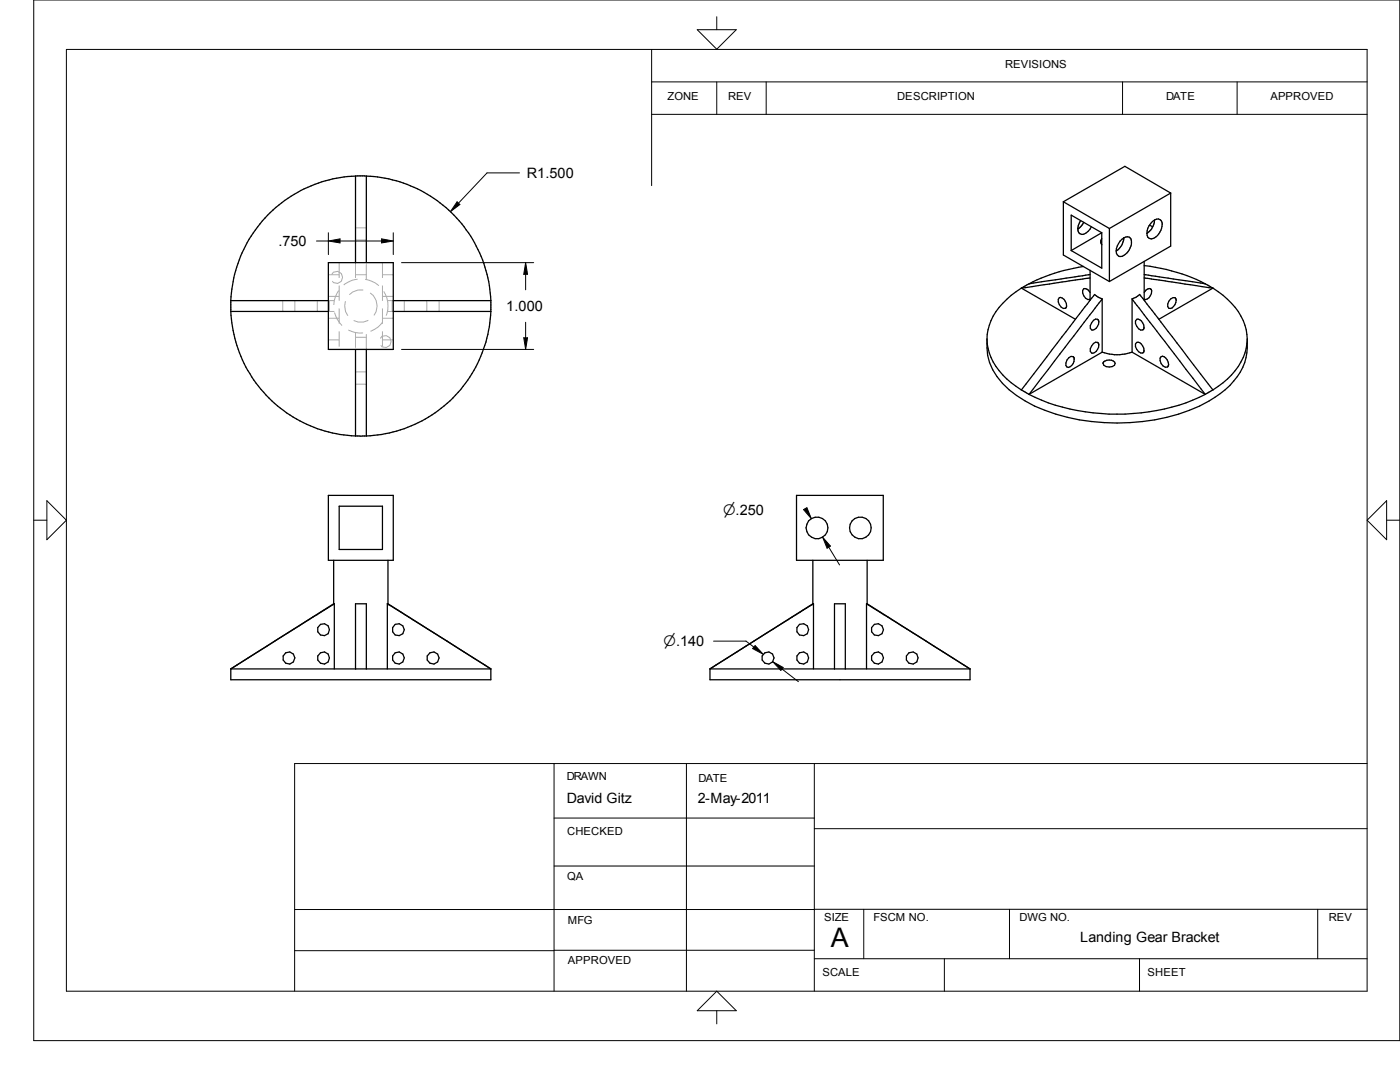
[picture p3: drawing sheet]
<svg xmlns="http://www.w3.org/2000/svg" width="279mm" height="216mm" viewBox="0 0 279 216" stroke-linecap="round" stroke-linejoin="round" font-family="sans-serif">
<g fill="none" stroke="#000" stroke-width=".25">
<path d="M71 35.1v17.3M71 35.1h2.1M71 35.1a25.9 25.9 0 0 0-24.9 24.9M73.1 35.1v17.3M73.1 35.1a25.9 25.9 0 0 1 24.9 24.9M233.6 38.5l-9.1-5.3-12.3 7.1M233.6 38.5v10.6l-12.2 7.1M233.6 38.5l-12.2 7.1M46.1 60v2.1M46.1 60h19.4M65.5 52.4h13v17.3h-13zM78.5 60h19.5"/>
<path d="M98 60v2.1M203.8 57.5a13.4 13.4 0 0 0-6.8 9.2v.9M203.8 57.5l10.8 6.2M205.4 56.6l-1.6 .9M211.4 59.4a1.36 1.36 0 0 1 1.2 2.1 1.39 1.39 0 0 1-1.4-1.8zM212.2 40.3l9.2 5.3M212.2 40.3v10.6l9.2 5.3M215.6 44a1.91 1.91 0 0 0 0 2.7 1.95 1.95 0 0 0 2.2-1.4M216.2 53.2a34.7 34.7 0 0 0-10.8 3.4M216.3 44.4l-.5 .7-.7 .6M217.5 59.7h.1M217.6 54.8l-12.2 1.8"/>
<path d="M217.6 55.5l-13.8 2M217.6 53.9v6M217.6 58.4l-.7-.7-.6-.1a1.42 1.42 0 0 0 1.2 2.1M219.9 47.6l-.2 .4 .2 .9M219.9 46.4l-6.1-3.5v7.1M219.9 46.4l-6.1 3.6M219.9 46.4v7.1l-6.1-3.5M220 59.6l-1.6-.8-14.6 19M220 59.6v10.7M220 59.6l-14.6 19.1M221.4 45.6v10.6M224.3 47.5a.89 .89 0 0 1 1-.2 .89 .89 0 0 1 .5 .8 2.82 2.82 0 0 1-2.4 3.1 1.04 1.04 0 0 1-.6-1.1"/>
<path d="M224.3 47.5a3.5 3.5 0 0 0-1.5 2.6M224.3 47.5a3.2 3.2 0 0 1-1.5 2.6M225.9 59.6l1.6-.8 14.6 19M225.9 59.6v10.7M225.9 59.6l14.6 19.1M228.3 58.4a.88 .88 0 0 1 1.5-.6 1.57 1.57 0 0 1-1.5 1.9M228.3 53a35.9 35.9 0 0 1 12.2 3.6M228.3 52.2v7.7M228.3 54.8l12.2 1.8M228.3 55.5l13.8 2M229.4 44.9l.6 .4M230.4 43.9a1 1 0 0 1 1.3 0 1 1 0 0 1 .2 1.3 2.62 2.62 0 0 1-2.3 2.4 .86 .86 0 0 1-.7-1"/>
<path d="M230.4 43.9a3.2 3.2 0 0 0-1.5 2.7M230.4 43.9a3.3 3.3 0 0 1-1.5 2.7M233.6 59.6l.5-.2 .5 .1a1.6 1.6 0 0 1-1 2.1l-.3-.1a1.36 1.36 0 0 1 .3-1.9zM240.5 56.6l1.6 .9M242.1 57.5l-10.8 6.2M242.1 57.5a13.8 13.8 0 0 1 6.6 8.3l.2 1.8M46.1 62.1h19.4M46.1 62.1a26 26 0 0 0 24.9 24.9M71 69.7v17.3M73.1 69.7v17.3M78.5 62.1h19.5M98 62.1a26 26 0 0 1-24.9 24.9"/>
<path d="M197 67.6a11.2 11.2 0 0 0 4.4 10.2 32.3 32.3 0 0 0 19 6.5 38.6 38.6 0 0 0 20.9-4.3 14.4 14.4 0 0 0 7.4-8.6l.2-2v-1.8M197 67.6a11.4 11.4 0 0 0 4.8 8.8l2 1.4M203.8 77.8l1.6 .9M205.4 78.7a41 41 0 0 0 35.1 0M213.3 71.4l.4-.3 .5 .1a1.48 1.48 0 0 1-1 2.1l-.3-.1a1.37 1.37 0 0 1 .4-1.8zM218.2 63.9l.5-.2h.3l.2 .2a1.53 1.53 0 0 1-1.4 1.9 1.31 1.31 0 0 1 .4-1.9zM218.2 68.5l.5-.2h.3a.96 .96 0 0 1 0 1.4 1.11 1.11 0 0 1-1.2 .7 1.31 1.31 0 0 1 .4-1.9zM220 70.3a8.8 8.8 0 0 0 5.9 0M220 70.3l-14.6 8.4M220.2 72.3a1.53 1.53 0 0 1 2.3 .2 1.38 1.38 0 0 1-2.2 .4l-.2-.4zM225.9 70.3l14.6 8.4M226.9 63.7a1.36 1.36 0 0 1 1.1 2.1 1.43 1.43 0 0 1-1.4-1.7z"/>
<path d="M226.9 68.3a1.48 1.48 0 0 1 1.4 1.8l-.1 .2a1.27 1.27 0 0 1-1.4-.5 1.27 1.27 0 0 1 .1-1.5zM231.7 71.2a1.15 1.15 0 0 1 1.4 1.1l.1 .5-.2 .4a1.38 1.38 0 0 1-1.3-2zM242.1 77.8l-1.6 .9M248.9 67.6a12 12 0 0 1-5.8 9.5l-1 .7M65.5 98.8h13v13h-13zM71 87h2.1M159 98.8h17.3v13h-17.3zM66.6 111.8v8.7M67.7 101h8.6v8.6h-8.6zM77.4 111.8v8.7M162.2 111.8v8.7M173.1 111.8v8.7"/>
<path d="M46.1 133.5h51.9M46.1 133.5v2.1h51.9v-2.1M54.8 127.9l-8.7 5.6M66.6 120.5l-20.5 13M66.6 120.5h.1M66.7 120.5l-10.5 6.5M66.7 120.5v13M71 133.5v-13h2.1v13M77.3 120.5h.1M77.3 120.5v13M77.3 120.5l9.2 5.7M77.4 120.5l20.6 13"/>
<path d="M87.8 127l3 1.9M94.5 131.3l3.5 2.2M141.7 133.5h51.9M141.7 133.5v2.1h51.9v-2.1M147.1 130l-5.4 3.5M150.5 127.9l-1.7 1M162.2 120.5h.1M162.2 120.5l-20.5 13M162.3 120.5l-9.2 5.7M162.3 120.5v13M166.5 133.5v-13h2.2v13M172.9 120.5h.2"/>
<path d="M172.9 120.5v13M172.9 120.5l15.3 9.5M173.1 120.5l20.5 13"/>
<circle cx="163.1" cy="105.3" r="2.17"/>
<circle cx="171.7" cy="105.3" r="2.17"/>
<circle cx="57.6" cy="131.3" r="1.2"/>
<circle cx="64.5" cy="125.6" r="1.21"/>
<circle cx="64.6" cy="131.3" r="1.22"/>
<circle cx="79.5" cy="125.7" r="1.2"/>
<circle cx="79.5" cy="131.3" r="1.2"/>
<circle cx="86.4" cy="131.3" r="1.22"/>
<circle cx="153.3" cy="131.3" r="1.22"/>
<circle cx="160.2" cy="125.6" r="1.21"/>
<circle cx="160.2" cy="131.3" r="1.22"/>
<circle cx="175.1" cy="125.6" r="1.21"/>
<circle cx="175.1" cy="131.3" r="1.22"/>
<circle cx="182" cy="131.3" r="1.22"/>
</g>
<g fill="none" stroke="#aaa" stroke-width=".2" stroke-dasharray="3 1.5" stroke-linecap="butt">
<path d="M65.5 54.8h2.2M65.5 59.1h2.2M66.7 60h-1.2M67.7 52.4v17.3M68.4 55.3l-.3-.7-.7-.5-.9 .2-.5 .6v.9l.5 .6 .9 .2 .7-.5 .3-.8M71 45.5h2.1M71 52.4h2.1M71 52.4v3.4M71 47.9h2.1M71 54.8h2.1M73.1 55.8v-3.4M76.3 54.8h2.2"/>
<path d="M76.3 59.1h2.2M76.3 52.4v17.3M78.3 60v2.1M78.5 60h-1.2M80.7 60v2.1M85.2 60v2.1M87.6 60v2.1M56.4 62.1v-2.1M58.8 62.1v-2.1M63.3 62.1v-2.1M65.5 63.5h2.2M65.5 62.1h1.2"/>
<path d="M65.5 67.8h2.2M65.7 62.1v-2.1M71 66.3v3.4M73.1 67.3h-2.1M73.1 69.7v-3.4M73.1 69.7h-2.1M73.1 74.2h-2.1M73.1 76.7h-2.1M75.3 61a3.2 3.2 0 0 0-4.5-3 3.2 3.2 0 0 0-1 5.4 3.2 3.2 0 0 0 5.3-1.2l.2-1.2M76.3 63.5h2.2M76.3 67.8h2.2M77.3 62.1h1.2"/>
<path d="M77.4 61a5.4 5.4 0 0 0-7.7-4.8 5.4 5.4 0 0 0-1.2 9 5.4 5.4 0 0 0 8.7-2.6l.2-1.6M78.1 68.2l-.3-.8-.7-.4-.9 .1-.5 .6v.9l.5 .6 .9 .1 .7-.4 .3-.7"/>
</g>
<g fill="none" stroke="#000" stroke-width=".2">
<path d="M6.7 0h272.7v207.6h-272.7zM13.3 9.9h259.5v187.9h-259.5zM130 16.3h142.8M130 9.9v27.1M139.1 5.9h7.8l-3.9 3.9zM143 3.3v2.6M143 16.3v6.5M152.9 16.3v6.5M224 16.3v6.5M246.9 16.3v6.5M103.7 34.5h-6.5l-5.7 6.1M130 22.8h142.8"/>
<path d="M63.2 48.1h2.3M65.5 46.4v4.4M65.5 48.1l2.4-.4v.8zM67.9 48.1h8.3M76.2 47.7l2.3 .4-2.3 .4zM78.5 46.4v4.4M80.1 52.4h26.4M91.2 40.3l.6 .5-1.9 1.4zM104.9 52.4l.4 2.3h-.8zM104.9 54.7v3.1M80.1 69.7h26.4M104.5 67.4h.8l-.4 2.3z"/>
<path d="M104.9 64.3v3.1M9.4 99.9l3.9 3.9-3.9 3.9zM276.7 99.9v7.8l-3.9-3.9zM6.7 103.8h2.7M160.4 101.7l.6-.4 .9 2.2zM160.7 101.5l.1 .2M164.2 107.2l1.5 1.8-.6 .4zM165.4 109.2l2.2 3.5M276.7 103.8h2.7M142.4 127.9h6.5l1.6 1.2M150.7 128.8l1.6 1.8-2.1-1.2zM154.2 132l2.1 1.2-.5 .6z"/>
<path d="M156 133.5l3.3 2.5M110.6 152.4v45.4M137 152.4v45.4M162.5 152.4v45.4M272.8 152.4h-214v45.4M110.6 172.8h51.9M110.6 163.2h51.9M162.5 165.4h110.3M58.8 189.7h51.8M110.6 189.6h51.9M162.5 191.3h110.3M172.4 181.4v9.9"/>
<path d="M188.5 191.3v6.5M201.5 181.4v9.9M227.4 191.3v6.5M263 181.4v9.9M272.8 181.4l-214 .1M139.1 201.7l3.9-3.9 3.9 3.9zM143 201.7v2.6"/>
</g>
<path d="M65.5 47.7h2.4v.8h-2.4zM76.2 47.7h2.3v.8h-2.3zM89.9 40.3h1.9v1.9h-1.9zM104.6 52.5h.7v2.2h-.7zM104.5 67.4h.8v2.3h-.8zM160.4 101.3h1.5v2.2h-1.5zM164.2 107.3h1.5v2.1h-1.5zM150.2 128.9h2.1v1.7h-2.1zM154.3 132.1h2v1.7h-2z" fill="#000"/>
<text font-size="5.4" x="165.8" y="189">A</text>
<g font-size="2.9">
<text x="105.1" y="35.4">R1.500</text>
<text x="55.6" y="49">.750</text>
<text x="101" y="62">1.000</text>
<text x="144.3" y="102.7">n.250</text>
<text x="132.4" y="129">n.140</text>
</g>
<g font-size="2.8">
<text x="113.1" y="160.3">David Gitz</text>
<text x="139.3" y="160.2">2-May-2011</text>
<text x="215.6" y="187.9">Landing Gear Bracket</text>
</g>
<g font-size="2.2">
<text x="200.6" y="13.6">REVISIONS</text>
<text x="133.2" y="19.9">ZONE</text>
<text x="145.3" y="19.9">REV</text>
<text x="179.1" y="19.9">DESCRIPTION</text>
<text x="232.7" y="19.9">DATE</text>
<text x="253.5" y="19.9">APPROVED</text>
<text x="113.1" y="155.7">DRAWN</text>
<text x="139.4" y="156">DATE</text>
<text x="113.2" y="166.6">CHECKED</text>
<text x="113.2" y="175.7">QA</text>
<text x="113.3" y="184.4">MFG</text>
<text x="164.5" y="183.8">SIZE</text>
<text x="174.3" y="183.8">FSCM NO.</text>
<text x="203.5" y="183.8">DWG NO.</text>
<text x="265.2" y="183.8">REV</text>
<text x="113.3" y="192.4">APPROVED</text>
<text x="164.1" y="194.8">SCALE</text>
<text x="229" y="194.8">SHEET</text>
</g>
</svg>
